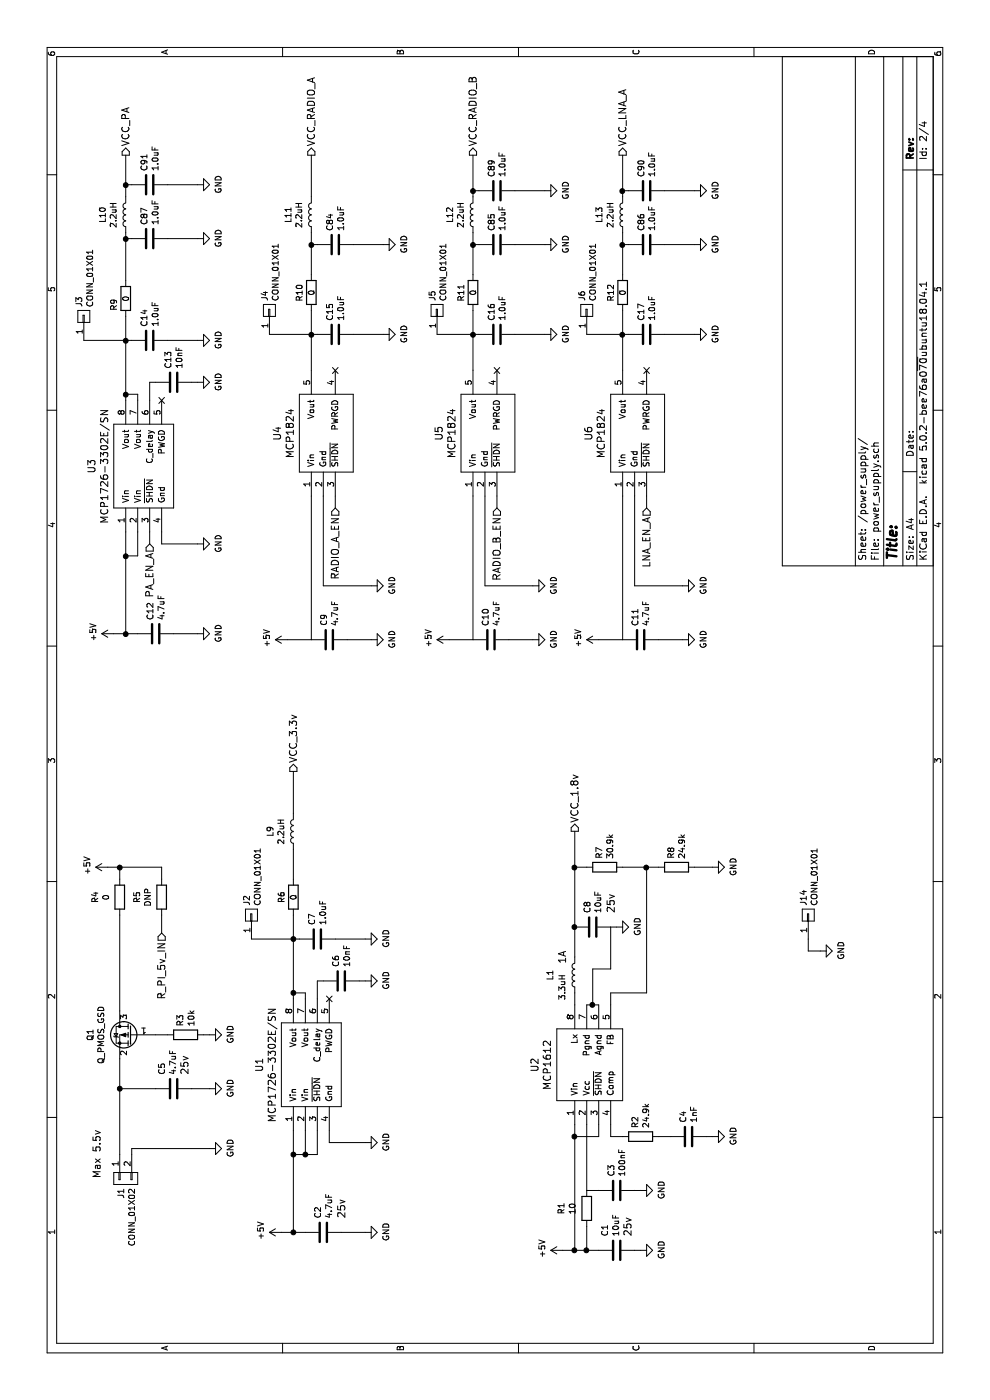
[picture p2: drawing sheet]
EESchema Schematic File Version 3
LIBS:lohpi-rescue
LIBS:power
LIBS:device
LIBS:linear
LIBS:regul
LIBS:adc-dac
LIBS:memory
LIBS:xilinx
LIBS:microcontrollers
LIBS:dsp
LIBS:microchip
LIBS:analog_switches
LIBS:motorola
LIBS:texas
LIBS:intel
LIBS:audio
LIBS:interface
LIBS:digital-audio
LIBS:philips
LIBS:cypress
LIBS:siliconi
LIBS:opto
LIBS:atmel
LIBS:contrib
LIBS:semtech_parts
LIBS:raspberry_pi
LIBS:epcos
LIBS:anaren
LIBS:murata
LIBS:qorvo
LIBS:abracon
LIBS:max-m8
LIBS:lohpi-cache
EELAYER 26 0
EELAYER END
$Descr A4 11693 8268
encoding utf-8
Sheet 2 4
Title ""
Date ""
Rev ""
Comp ""
Comment1 ""
Comment2 ""
Comment3 ""
Comment4 ""
$EndDescr
$Comp
L MCP1824 U4
U 1 1
P 8100 2700
F 0 "U4" H 8075 3087 60  0000 C CNN
F 1 "MCP1824" H 8075 2981 60  0000 C CNN
F 2 "TO_SOT_Packages_SMD:SOT-23-5" H 8000 2550 60  0001 C CNN
F 3 "" H 8000 2550 60  0001 C CNN
	1    8100 2700
	1    0    0    -1  
$EndComp
$Comp
L MCP1726-3302E/SN U3
U 1 1
P 7800 1200
F 0 "U3" H 7800 1637 60  0000 C CNN
F 1 "MCP1726-3302E/SN" H 7800 1531 60  0000 C CNN
F 2 "Housings_SOIC:SOIC-8_3.9x4.9mm_Pitch1.27mm" H 7750 1200 60  0001 C CNN
F 3 "" H 7750 1200 60  0001 C CNN
	1    7800 1200
	1    0    0    -1  
$EndComp
Text HLabel 7150 1250 0    60   Input ~ 0
PA_EN_A
Text HLabel 10400 1050 2    60   Output ~ 0
VCC_PA
$Comp
L GND #PWR01
U 1 1
P 7150 1650
F 0 "#PWR01" H 7150 1400 50  0001 C CNN
F 1 "GND" H 7155 1477 50  0000 C CNN
F 2 "" H 7150 1650 50  0001 C CNN
F 3 "" H 7150 1650 50  0001 C CNN
	1    7150 1650
	1    0    0    -1  
$EndComp
NoConn ~ 8350 1350
$Comp
L +5V #PWR02
U 1 1
P 6400 950
F 0 "#PWR02" H 6400 800 50  0001 C CNN
F 1 "+5V" H 6415 1123 50  0000 C CNN
F 2 "" H 6400 950 50  0001 C CNN
F 3 "" H 6400 950 50  0001 C CNN
	1    6400 950 
	1    0    0    -1  
$EndComp
$Comp
L C C12
U 1 1
P 6400 1300
F 0 "C12" H 6515 1346 50  0000 L CNN
F 1 "4.7uF" H 6515 1255 50  0000 L CNN
F 2 "Capacitors_SMD:C_0603" H 6438 1150 50  0001 C CNN
F 3 "" H 6400 1300 50  0001 C CNN
	1    6400 1300
	1    0    0    -1  
$EndComp
$Comp
L GND #PWR03
U 1 1
P 6400 1650
F 0 "#PWR03" H 6400 1400 50  0001 C CNN
F 1 "GND" H 6405 1477 50  0000 C CNN
F 2 "" H 6400 1650 50  0001 C CNN
F 3 "" H 6400 1650 50  0001 C CNN
	1    6400 1650
	1    0    0    -1  
$EndComp
$Comp
L C C14
U 1 1
P 8850 1250
F 0 "C14" H 8965 1296 50  0000 L CNN
F 1 "1.0uF" H 8965 1205 50  0000 L CNN
F 2 "Capacitors_SMD:C_0603" H 8888 1100 50  0001 C CNN
F 3 "" H 8850 1250 50  0001 C CNN
	1    8850 1250
	1    0    0    -1  
$EndComp
$Comp
L C C13
U 1 1
P 8500 1450
F 0 "C13" H 8615 1496 50  0000 L CNN
F 1 "10nF" H 8615 1405 50  0000 L CNN
F 2 "Capacitors_SMD:C_0402_NoSilk" H 8538 1300 50  0001 C CNN
F 3 "" H 8500 1450 50  0001 C CNN
	1    8500 1450
	1    0    0    -1  
$EndComp
$Comp
L GND #PWR04
U 1 1
P 8500 1650
F 0 "#PWR04" H 8500 1400 50  0001 C CNN
F 1 "GND" H 8505 1477 50  0000 C CNN
F 2 "" H 8500 1650 50  0001 C CNN
F 3 "" H 8500 1650 50  0001 C CNN
	1    8500 1650
	1    0    0    -1  
$EndComp
$Comp
L GND #PWR05
U 1 1
P 8850 1650
F 0 "#PWR05" H 8850 1400 50  0001 C CNN
F 1 "GND" H 8855 1477 50  0000 C CNN
F 2 "" H 8850 1650 50  0001 C CNN
F 3 "" H 8850 1650 50  0001 C CNN
	1    8850 1650
	1    0    0    -1  
$EndComp
Text HLabel 7450 2800 0    60   Input ~ 0
RADIO_A_EN
$Comp
L GND #PWR06
U 1 1
P 6800 3100
F 0 "#PWR06" H 6800 2850 50  0001 C CNN
F 1 "GND" H 6805 2927 50  0000 C CNN
F 2 "" H 6800 3100 50  0001 C CNN
F 3 "" H 6800 3100 50  0001 C CNN
	1    6800 3100
	1    0    0    -1  
$EndComp
$Comp
L +5V #PWR07
U 1 1
P 6350 2400
F 0 "#PWR07" H 6350 2250 50  0001 C CNN
F 1 "+5V" H 6365 2573 50  0000 C CNN
F 2 "" H 6350 2400 50  0001 C CNN
F 3 "" H 6350 2400 50  0001 C CNN
	1    6350 2400
	1    0    0    -1  
$EndComp
$Comp
L C C9
U 1 1
P 6350 2750
F 0 "C9" H 6465 2796 50  0000 L CNN
F 1 "4.7uF" H 6465 2705 50  0000 L CNN
F 2 "Capacitors_SMD:C_0603" H 6388 2600 50  0001 C CNN
F 3 "" H 6350 2750 50  0001 C CNN
	1    6350 2750
	1    0    0    -1  
$EndComp
$Comp
L GND #PWR08
U 1 1
P 6350 3100
F 0 "#PWR08" H 6350 2850 50  0001 C CNN
F 1 "GND" H 6355 2927 50  0000 C CNN
F 2 "" H 6350 3100 50  0001 C CNN
F 3 "" H 6350 3100 50  0001 C CNN
	1    6350 3100
	1    0    0    -1  
$EndComp
NoConn ~ 8600 2800
Text HLabel 10400 2600 2    60   Output ~ 0
VCC_RADIO_A
$Comp
L C C15
U 1 1
P 8900 2800
F 0 "C15" H 9015 2846 50  0000 L CNN
F 1 "1.0uF" H 9015 2755 50  0000 L CNN
F 2 "Capacitors_SMD:C_0603" H 8938 2650 50  0001 C CNN
F 3 "" H 8900 2800 50  0001 C CNN
	1    8900 2800
	1    0    0    -1  
$EndComp
$Comp
L GND #PWR09
U 1 1
P 8900 3200
F 0 "#PWR09" H 8900 2950 50  0001 C CNN
F 1 "GND" H 8905 3027 50  0000 C CNN
F 2 "" H 8900 3200 50  0001 C CNN
F 3 "" H 8900 3200 50  0001 C CNN
	1    8900 3200
	1    0    0    -1  
$EndComp
$Comp
L MCP1824 U5
U 1 1
P 8100 4050
F 0 "U5" H 8075 4437 60  0000 C CNN
F 1 "MCP1824" H 8075 4331 60  0000 C CNN
F 2 "TO_SOT_Packages_SMD:SOT-23-5" H 8000 3900 60  0001 C CNN
F 3 "" H 8000 3900 60  0001 C CNN
	1    8100 4050
	1    0    0    -1  
$EndComp
Text HLabel 7450 4150 0    60   Input ~ 0
RADIO_B_EN
$Comp
L GND #PWR010
U 1 1
P 6800 4450
F 0 "#PWR010" H 6800 4200 50  0001 C CNN
F 1 "GND" H 6805 4277 50  0000 C CNN
F 2 "" H 6800 4450 50  0001 C CNN
F 3 "" H 6800 4450 50  0001 C CNN
	1    6800 4450
	1    0    0    -1  
$EndComp
$Comp
L +5V #PWR011
U 1 1
P 6350 3750
F 0 "#PWR011" H 6350 3600 50  0001 C CNN
F 1 "+5V" H 6365 3923 50  0000 C CNN
F 2 "" H 6350 3750 50  0001 C CNN
F 3 "" H 6350 3750 50  0001 C CNN
	1    6350 3750
	1    0    0    -1  
$EndComp
$Comp
L C C10
U 1 1
P 6350 4100
F 0 "C10" H 6465 4146 50  0000 L CNN
F 1 "4.7uF" H 6465 4055 50  0000 L CNN
F 2 "Capacitors_SMD:C_0603" H 6388 3950 50  0001 C CNN
F 3 "" H 6350 4100 50  0001 C CNN
	1    6350 4100
	1    0    0    -1  
$EndComp
$Comp
L GND #PWR012
U 1 1
P 6350 4450
F 0 "#PWR012" H 6350 4200 50  0001 C CNN
F 1 "GND" H 6355 4277 50  0000 C CNN
F 2 "" H 6350 4450 50  0001 C CNN
F 3 "" H 6350 4450 50  0001 C CNN
	1    6350 4450
	1    0    0    -1  
$EndComp
NoConn ~ 8600 4150
Text HLabel 10400 3950 2    60   Output ~ 0
VCC_RADIO_B
$Comp
L C C16
U 1 1
P 8900 4150
F 0 "C16" H 9015 4196 50  0000 L CNN
F 1 "1.0uF" H 9015 4105 50  0000 L CNN
F 2 "Capacitors_SMD:C_0603" H 8938 4000 50  0001 C CNN
F 3 "" H 8900 4150 50  0001 C CNN
	1    8900 4150
	1    0    0    -1  
$EndComp
$Comp
L GND #PWR013
U 1 1
P 8900 4550
F 0 "#PWR013" H 8900 4300 50  0001 C CNN
F 1 "GND" H 8905 4377 50  0000 C CNN
F 2 "" H 8900 4550 50  0001 C CNN
F 3 "" H 8900 4550 50  0001 C CNN
	1    8900 4550
	1    0    0    -1  
$EndComp
$Comp
L MCP1824 U6
U 1 1
P 8100 5300
F 0 "U6" H 8075 5687 60  0000 C CNN
F 1 "MCP1824" H 8075 5581 60  0000 C CNN
F 2 "TO_SOT_Packages_SMD:SOT-23-5" H 8000 5150 60  0001 C CNN
F 3 "" H 8000 5150 60  0001 C CNN
	1    8100 5300
	1    0    0    -1  
$EndComp
Text HLabel 7450 5400 0    60   Input ~ 0
LNA_EN_A
$Comp
L GND #PWR014
U 1 1
P 6800 5700
F 0 "#PWR014" H 6800 5450 50  0001 C CNN
F 1 "GND" H 6805 5527 50  0000 C CNN
F 2 "" H 6800 5700 50  0001 C CNN
F 3 "" H 6800 5700 50  0001 C CNN
	1    6800 5700
	1    0    0    -1  
$EndComp
$Comp
L +5V #PWR015
U 1 1
P 6350 5000
F 0 "#PWR015" H 6350 4850 50  0001 C CNN
F 1 "+5V" H 6365 5173 50  0000 C CNN
F 2 "" H 6350 5000 50  0001 C CNN
F 3 "" H 6350 5000 50  0001 C CNN
	1    6350 5000
	1    0    0    -1  
$EndComp
$Comp
L C C11
U 1 1
P 6350 5350
F 0 "C11" H 6465 5396 50  0000 L CNN
F 1 "4.7uF" H 6465 5305 50  0000 L CNN
F 2 "Capacitors_SMD:C_0603" H 6388 5200 50  0001 C CNN
F 3 "" H 6350 5350 50  0001 C CNN
	1    6350 5350
	1    0    0    -1  
$EndComp
$Comp
L GND #PWR016
U 1 1
P 6350 5700
F 0 "#PWR016" H 6350 5450 50  0001 C CNN
F 1 "GND" H 6355 5527 50  0000 C CNN
F 2 "" H 6350 5700 50  0001 C CNN
F 3 "" H 6350 5700 50  0001 C CNN
	1    6350 5700
	1    0    0    -1  
$EndComp
NoConn ~ 8600 5400
Text HLabel 10400 5200 2    60   Output ~ 0
VCC_LNA_A
$Comp
L C C17
U 1 1
P 8900 5400
F 0 "C17" H 9015 5446 50  0000 L CNN
F 1 "1.0uF" H 9015 5355 50  0000 L CNN
F 2 "Capacitors_SMD:C_0603" H 8938 5250 50  0001 C CNN
F 3 "" H 8900 5400 50  0001 C CNN
	1    8900 5400
	1    0    0    -1  
$EndComp
$Comp
L GND #PWR017
U 1 1
P 8900 5800
F 0 "#PWR017" H 8900 5550 50  0001 C CNN
F 1 "GND" H 8905 5627 50  0000 C CNN
F 2 "" H 8900 5800 50  0001 C CNN
F 3 "" H 8900 5800 50  0001 C CNN
	1    8900 5800
	1    0    0    -1  
$EndComp
Text HLabel 3900 1350 0    60   Input ~ 0
R_PI_5v_IN
$Comp
L R R4
U 1 1
P 4200 1000
F 0 "R4" V 3993 1000 50  0000 C CNN
F 1 "0" V 4084 1000 50  0000 C CNN
F 2 "Resistors_SMD:R_0603" V 4130 1000 50  0001 C CNN
F 3 "" H 4200 1000 50  0001 C CNN
	1    4200 1000
	0    1    1    0   
$EndComp
$Comp
L R R5
U 1 1
P 4200 1350
F 0 "R5" V 3993 1350 50  0000 C CNN
F 1 "DNP" V 4084 1350 50  0000 C CNN
F 2 "Resistors_SMD:R_0603" V 4130 1350 50  0001 C CNN
F 3 "" H 4200 1350 50  0001 C CNN
	1    4200 1350
	0    1    1    0   
$EndComp
$Comp
L +5V #PWR018
U 1 1
P 4450 900
F 0 "#PWR018" H 4450 750 50  0001 C CNN
F 1 "+5V" H 4465 1073 50  0000 C CNN
F 2 "" H 4450 900 50  0001 C CNN
F 3 "" H 4450 900 50  0001 C CNN
	1    4450 900 
	1    0    0    -1  
$EndComp
$Comp
L MCP1726-3302E/SN U1
U 1 1
P 2800 2600
F 0 "U1" H 2800 3037 60  0000 C CNN
F 1 "MCP1726-3302E/SN" H 2800 2931 60  0000 C CNN
F 2 "Housings_SOIC:SOIC-8_3.9x4.9mm_Pitch1.27mm" H 2750 2600 60  0001 C CNN
F 3 "" H 2750 2600 60  0001 C CNN
	1    2800 2600
	1    0    0    -1  
$EndComp
$Comp
L GND #PWR019
U 1 1
P 2150 3050
F 0 "#PWR019" H 2150 2800 50  0001 C CNN
F 1 "GND" H 2155 2877 50  0000 C CNN
F 2 "" H 2150 3050 50  0001 C CNN
F 3 "" H 2150 3050 50  0001 C CNN
	1    2150 3050
	1    0    0    -1  
$EndComp
NoConn ~ 3350 2750
$Comp
L +5V #PWR020
U 1 1
P 1400 2350
F 0 "#PWR020" H 1400 2200 50  0001 C CNN
F 1 "+5V" H 1415 2523 50  0000 C CNN
F 2 "" H 1400 2350 50  0001 C CNN
F 3 "" H 1400 2350 50  0001 C CNN
	1    1400 2350
	1    0    0    -1  
$EndComp
$Comp
L C C2
U 1 1
P 1400 2700
F 0 "C2" H 1515 2746 50  0000 L CNN
F 1 "4.7uF" H 1515 2655 50  0000 L CNN
F 2 "Capacitors_SMD:C_0603" H 1438 2550 50  0001 C CNN
F 3 "" H 1400 2700 50  0001 C CNN
F 4 "25v" H 1600 2550 60  0000 C CNN "Voltage"
	1    1400 2700
	1    0    0    -1  
$EndComp
$Comp
L GND #PWR021
U 1 1
P 1400 3050
F 0 "#PWR021" H 1400 2800 50  0001 C CNN
F 1 "GND" H 1405 2877 50  0000 C CNN
F 2 "" H 1400 3050 50  0001 C CNN
F 3 "" H 1400 3050 50  0001 C CNN
	1    1400 3050
	1    0    0    -1  
$EndComp
$Comp
L C C7
U 1 1
P 3850 2650
F 0 "C7" H 3965 2696 50  0000 L CNN
F 1 "1.0uF" H 3965 2605 50  0000 L CNN
F 2 "Capacitors_SMD:C_0603" H 3888 2500 50  0001 C CNN
F 3 "" H 3850 2650 50  0001 C CNN
	1    3850 2650
	1    0    0    -1  
$EndComp
$Comp
L C C6
U 1 1
P 3500 2850
F 0 "C6" H 3615 2896 50  0000 L CNN
F 1 "10nF" H 3615 2805 50  0000 L CNN
F 2 "Capacitors_SMD:C_0402_NoSilk" H 3538 2700 50  0001 C CNN
F 3 "" H 3500 2850 50  0001 C CNN
	1    3500 2850
	1    0    0    -1  
$EndComp
$Comp
L GND #PWR022
U 1 1
P 3500 3050
F 0 "#PWR022" H 3500 2800 50  0001 C CNN
F 1 "GND" H 3505 2877 50  0000 C CNN
F 2 "" H 3500 3050 50  0001 C CNN
F 3 "" H 3500 3050 50  0001 C CNN
	1    3500 3050
	1    0    0    -1  
$EndComp
$Comp
L GND #PWR023
U 1 1
P 3850 3050
F 0 "#PWR023" H 3850 2800 50  0001 C CNN
F 1 "GND" H 3855 2877 50  0000 C CNN
F 2 "" H 3850 3050 50  0001 C CNN
F 3 "" H 3850 3050 50  0001 C CNN
	1    3850 3050
	1    0    0    -1  
$EndComp
Text HLabel 5250 2450 2    60   Output ~ 0
VCC_3.3v
$Comp
L CONN_01X01 J3
U 1 1
P 9050 700
F 0 "J3" H 9128 741 50  0000 L CNN
F 1 "CONN_01X01" H 9128 650 50  0000 L CNN
F 2 "Pin_Headers:Pin_Header_Straight_1x01_Pitch2.54mm" H 9050 700 50  0001 C CNN
F 3 "" H 9050 700 50  0001 C CNN
	1    9050 700 
	1    0    0    -1  
$EndComp
$Comp
L CONN_01X01 J4
U 1 1
P 9100 2250
F 0 "J4" H 9178 2291 50  0000 L CNN
F 1 "CONN_01X01" H 9178 2200 50  0000 L CNN
F 2 "Pin_Headers:Pin_Header_Straight_1x01_Pitch2.54mm" H 9100 2250 50  0001 C CNN
F 3 "" H 9100 2250 50  0001 C CNN
	1    9100 2250
	1    0    0    -1  
$EndComp
$Comp
L CONN_01X01 J5
U 1 1
P 9100 3650
F 0 "J5" H 9178 3691 50  0000 L CNN
F 1 "CONN_01X01" H 9178 3600 50  0000 L CNN
F 2 "Pin_Headers:Pin_Header_Straight_1x01_Pitch2.54mm" H 9100 3650 50  0001 C CNN
F 3 "" H 9100 3650 50  0001 C CNN
	1    9100 3650
	1    0    0    -1  
$EndComp
$Comp
L CONN_01X01 J6
U 1 1
P 9100 4900
F 0 "J6" H 9178 4941 50  0000 L CNN
F 1 "CONN_01X01" H 9178 4850 50  0000 L CNN
F 2 "Pin_Headers:Pin_Header_Straight_1x01_Pitch2.54mm" H 9100 4900 50  0001 C CNN
F 3 "" H 9100 4900 50  0001 C CNN
	1    9100 4900
	1    0    0    -1  
$EndComp
$Comp
L CONN_01X01 J2
U 1 1
P 4050 2100
F 0 "J2" H 4128 2141 50  0000 L CNN
F 1 "CONN_01X01" H 4128 2050 50  0000 L CNN
F 2 "Pin_Headers:Pin_Header_Straight_1x01_Pitch2.54mm" H 4050 2100 50  0001 C CNN
F 3 "" H 4050 2100 50  0001 C CNN
	1    4050 2100
	1    0    0    -1  
$EndComp
$Comp
L MCP1612 U2
U 1 1
P 2800 4950
F 0 "U2" H 2800 5437 60  0000 C CNN
F 1 "MCP1612" H 2800 5331 60  0000 C CNN
F 2 "Housings_SSOP:MSOP-8_3x3mm_Pitch0.65mm" H 2850 4950 60  0001 C CNN
F 3 "" H 2850 4950 60  0001 C CNN
	1    2800 4950
	1    0    0    -1  
$EndComp
$Comp
L +5V #PWR024
U 1 1
P 1250 4700
F 0 "#PWR024" H 1250 4550 50  0001 C CNN
F 1 "+5V" H 1265 4873 50  0000 C CNN
F 2 "" H 1250 4700 50  0001 C CNN
F 3 "" H 1250 4700 50  0001 C CNN
	1    1250 4700
	1    0    0    -1  
$EndComp
$Comp
L R R1
U 1 1
P 1600 4900
F 0 "R1" V 1807 4900 50  0000 C CNN
F 1 "10" V 1716 4900 50  0000 C CNN
F 2 "Resistors_SMD:R_0402_NoSilk" V 1530 4900 50  0001 C CNN
F 3 "" H 1600 4900 50  0001 C CNN
	1    1600 4900
	0    -1   -1   0   
$EndComp
$Comp
L C C3
U 1 1
P 1750 5150
F 0 "C3" H 1865 5196 50  0000 L CNN
F 1 "100nF" H 1865 5105 50  0000 L CNN
F 2 "Capacitors_SMD:C_0603" H 1788 5000 50  0001 C CNN
F 3 "" H 1750 5150 50  0001 C CNN
	1    1750 5150
	1    0    0    -1  
$EndComp
Wire Wire Line
	7150 1650 7150 1350
Wire Wire Line
	7150 1350 7250 1350
Wire Wire Line
	6400 1050 7250 1050
Wire Wire Line
	6400 950  6400 1150
Connection ~ 6400 1050
Wire Wire Line
	6400 1650 6400 1450
Wire Wire Line
	7250 1150 7050 1150
Wire Wire Line
	7050 1150 7050 1050
Connection ~ 7050 1050
Wire Wire Line
	8500 1650 8500 1600
Wire Wire Line
	8500 1300 8500 1250
Wire Wire Line
	8500 1250 8350 1250
Wire Wire Line
	8850 1650 8850 1400
Wire Wire Line
	8350 1050 9050 1050
Wire Wire Line
	8850 700  8850 1100
Connection ~ 8850 1050
Wire Wire Line
	7250 1250 7150 1250
Wire Wire Line
	6800 3100 6800 2700
Wire Wire Line
	6800 2700 7550 2700
Wire Wire Line
	6350 3100 6350 2900
Wire Wire Line
	7550 2800 7450 2800
Wire Wire Line
	7550 2600 6350 2600
Wire Wire Line
	6350 2600 6350 2400
Wire Wire Line
	8900 3200 8900 2950
Wire Wire Line
	8600 2600 9100 2600
Wire Wire Line
	8900 2250 8900 2650
Connection ~ 8900 2600
Wire Wire Line
	6800 4450 6800 4050
Wire Wire Line
	6800 4050 7550 4050
Wire Wire Line
	6350 4450 6350 4250
Wire Wire Line
	7550 4150 7450 4150
Wire Wire Line
	7550 3950 6350 3950
Wire Wire Line
	6350 3950 6350 3750
Wire Wire Line
	8900 4550 8900 4300
Wire Wire Line
	8600 3950 9100 3950
Wire Wire Line
	8900 3650 8900 4000
Connection ~ 8900 3950
Wire Wire Line
	6800 5700 6800 5300
Wire Wire Line
	6800 5300 7550 5300
Wire Wire Line
	6350 5700 6350 5500
Wire Wire Line
	7550 5400 7450 5400
Wire Wire Line
	7550 5200 6350 5200
Wire Wire Line
	6350 5200 6350 5000
Wire Wire Line
	8900 5800 8900 5550
Wire Wire Line
	8600 5200 9100 5200
Wire Wire Line
	8900 4900 8900 5250
Connection ~ 8900 5200
Wire Wire Line
	3250 1000 4050 1000
Wire Wire Line
	4350 1000 4450 1000
Wire Wire Line
	4450 900  4450 1350
Wire Wire Line
	4450 1350 4350 1350
Connection ~ 4450 1000
Wire Wire Line
	2150 3050 2150 2750
Wire Wire Line
	2150 2750 2250 2750
Wire Wire Line
	1400 2450 2250 2450
Wire Wire Line
	1400 2350 1400 2550
Connection ~ 1400 2450
Wire Wire Line
	1400 3050 1400 2850
Wire Wire Line
	2250 2550 2050 2550
Wire Wire Line
	2050 2450 2050 2650
Connection ~ 2050 2450
Wire Wire Line
	3500 3050 3500 3000
Wire Wire Line
	3500 2700 3500 2650
Wire Wire Line
	3500 2650 3350 2650
Wire Wire Line
	3850 3050 3850 2800
Wire Wire Line
	3350 2450 4050 2450
Wire Wire Line
	3850 2100 3850 2500
Connection ~ 3850 2450
Wire Wire Line
	2050 2650 2250 2650
Connection ~ 2050 2550
Wire Wire Line
	1250 4800 2300 4800
Wire Wire Line
	1250 4700 1250 5000
Wire Wire Line
	1750 5000 1750 4900
Wire Wire Line
	1750 4900 2300 4900
Wire Wire Line
	2300 5000 2200 5000
Wire Wire Line
	2200 5000 2200 4800
Connection ~ 2200 4800
Wire Wire Line
	1250 4900 1450 4900
Connection ~ 1250 4800
$Comp
L C C1
U 1 1
P 1250 5150
F 0 "C1" H 1365 5249 50  0000 L CNN
F 1 "10uF" H 1365 5158 50  0000 L CNN
F 2 "Capacitors_SMD:C_0603" H 1288 5000 50  0001 C CNN
F 3 "" H 1250 5150 50  0001 C CNN
F 4 "25v" H 1365 5059 60  0000 L CNN "Voltage"
	1    1250 5150
	1    0    0    -1  
$EndComp
Connection ~ 1250 4900
$Comp
L GND #PWR025
U 1 1
P 1250 5350
F 0 "#PWR025" H 1250 5100 50  0001 C CNN
F 1 "GND" H 1255 5177 50  0000 C CNN
F 2 "" H 1250 5350 50  0001 C CNN
F 3 "" H 1250 5350 50  0001 C CNN
	1    1250 5350
	1    0    0    -1  
$EndComp
$Comp
L GND #PWR026
U 1 1
P 1750 5350
F 0 "#PWR026" H 1750 5100 50  0001 C CNN
F 1 "GND" H 1755 5177 50  0000 C CNN
F 2 "" H 1750 5350 50  0001 C CNN
F 3 "" H 1750 5350 50  0001 C CNN
	1    1750 5350
	1    0    0    -1  
$EndComp
Wire Wire Line
	1750 5350 1750 5300
Wire Wire Line
	1250 5300 1250 5350
$Comp
L C C4
U 1 1
P 2200 5750
F 0 "C4" H 2315 5796 50  0000 L CNN
F 1 "1nF" H 2315 5705 50  0000 L CNN
F 2 "Capacitors_SMD:C_0603" H 2238 5600 50  0001 C CNN
F 3 "" H 2200 5750 50  0001 C CNN
	1    2200 5750
	1    0    0    -1  
$EndComp
$Comp
L R R2
U 1 1
P 2200 5350
F 0 "R2" H 2270 5396 50  0000 L CNN
F 1 "24.9k" H 2270 5305 50  0000 L CNN
F 2 "Resistors_SMD:R_0603" V 2130 5350 50  0001 C CNN
F 3 "" H 2200 5350 50  0001 C CNN
	1    2200 5350
	1    0    0    -1  
$EndComp
Wire Wire Line
	2200 5600 2200 5500
Wire Wire Line
	2200 5200 2200 5100
Wire Wire Line
	2200 5100 2300 5100
$Comp
L GND #PWR027
U 1 1
P 2200 5950
F 0 "#PWR027" H 2200 5700 50  0001 C CNN
F 1 "GND" H 2205 5777 50  0000 C CNN
F 2 "" H 2200 5950 50  0001 C CNN
F 3 "" H 2200 5950 50  0001 C CNN
	1    2200 5950
	1    0    0    -1  
$EndComp
Wire Wire Line
	2200 5950 2200 5900
$Comp
L L L1
U 1 1
P 3550 4800
F 0 "L1" V 3750 4800 50  0000 C CNN
F 1 "3.3uH" V 3650 4900 50  0000 C CNN
F 2 "84332C:84332C" H 3550 4800 50  0001 C CNN
F 3 "" H 3550 4800 50  0001 C CNN
F 4 "1A" V 3650 4650 60  0000 C CNN "I"
	1    3550 4800
	0    -1   -1   0   
$EndComp
Wire Wire Line
	3300 4900 3300 5000
Wire Wire Line
	3300 4800 3400 4800
$Comp
L C C8
U 1 1
P 3950 4950
F 0 "C8" H 4065 4996 50  0000 L CNN
F 1 "10uF" H 4065 4905 50  0000 L CNN
F 2 "Capacitors_SMD:C_0603" H 3988 4800 50  0001 C CNN
F 3 "" H 3950 4950 50  0001 C CNN
F 4 "25v" H 4150 4800 60  0000 C CNN "Voltage"
	1    3950 4950
	1    0    0    -1  
$EndComp
Wire Wire Line
	3700 4800 4750 4800
Wire Wire Line
	3950 5100 3600 5100
Wire Wire Line
	3600 5100 3600 4950
Wire Wire Line
	3600 4950 3300 4950
Connection ~ 3300 4950
$Comp
L GND #PWR028
U 1 1
P 3950 5150
F 0 "#PWR028" H 3950 4900 50  0001 C CNN
F 1 "GND" H 3955 4977 50  0000 C CNN
F 2 "" H 3950 5150 50  0001 C CNN
F 3 "" H 3950 5150 50  0001 C CNN
	1    3950 5150
	1    0    0    -1  
$EndComp
Wire Wire Line
	3950 5150 3950 5100
Wire Wire Line
	3300 5100 3400 5100
Wire Wire Line
	3400 5100 3400 5400
Wire Wire Line
	3400 5400 4450 5400
$Comp
L R R7
U 1 1
P 4450 5050
F 0 "R7" H 4520 5096 50  0000 L CNN
F 1 "30.9k" H 4520 5005 50  0000 L CNN
F 2 "Resistors_SMD:R_0603" V 4380 5050 50  0001 C CNN
F 3 "" H 4450 5050 50  0001 C CNN
	1    4450 5050
	1    0    0    -1  
$EndComp
$Comp
L R R8
U 1 1
P 4450 5650
F 0 "R8" H 4520 5696 50  0000 L CNN
F 1 "24.9k" H 4520 5605 50  0000 L CNN
F 2 "Resistors_SMD:R_0603" V 4380 5650 50  0001 C CNN
F 3 "" H 4450 5650 50  0001 C CNN
	1    4450 5650
	1    0    0    -1  
$EndComp
$Comp
L GND #PWR029
U 1 1
P 4450 5950
F 0 "#PWR029" H 4450 5700 50  0001 C CNN
F 1 "GND" H 4455 5777 50  0000 C CNN
F 2 "" H 4450 5950 50  0001 C CNN
F 3 "" H 4450 5950 50  0001 C CNN
	1    4450 5950
	1    0    0    -1  
$EndComp
Wire Wire Line
	4450 5950 4450 5800
Wire Wire Line
	4450 5200 4450 5500
Connection ~ 4450 5400
Wire Wire Line
	4450 4800 4450 4900
Connection ~ 3950 4800
Text HLabel 4750 4800 2    60   Output ~ 0
VCC_1.8v
Connection ~ 4450 4800
$Comp
L Q_PMOS_GSD Q1
U 1 1
P 3050 1100
F 0 "Q1" V 3393 1100 50  0000 C CNN
F 1 "Q_PMOS_GSD" V 3302 1100 50  0000 C CNN
F 2 "TO_SOT_Packages_SMD:SOT-23" H 3250 1200 50  0001 C CNN
F 3 "" H 3050 1100 50  0001 C CNN
	1    3050 1100
	0    1    -1   0   
$EndComp
Wire Wire Line
	3900 1350 4050 1350
$Comp
L GND #PWR030
U 1 1
P 3050 1750
F 0 "#PWR030" H 3050 1500 50  0001 C CNN
F 1 "GND" H 3055 1577 50  0000 C CNN
F 2 "" H 3050 1750 50  0001 C CNN
F 3 "" H 3050 1750 50  0001 C CNN
	1    3050 1750
	1    0    0    -1  
$EndComp
Wire Wire Line
	3050 1400 3050 1300
$Comp
L R R3
U 1 1
P 3050 1550
F 0 "R3" H 3120 1596 50  0000 L CNN
F 1 "10k" H 3120 1505 50  0000 L CNN
F 2 "Resistors_SMD:R_0603" V 2980 1550 50  0001 C CNN
F 3 "" H 3050 1550 50  0001 C CNN
	1    3050 1550
	1    0    0    -1  
$EndComp
Wire Wire Line
	3050 1750 3050 1700
$Comp
L C C5
U 1 1
P 2600 1450
F 0 "C5" H 2715 1549 50  0000 L CNN
F 1 "4.7uF" H 2715 1458 50  0000 L CNN
F 2 "Capacitors_SMD:C_0603" H 2638 1300 50  0001 C CNN
F 3 "" H 2600 1450 50  0001 C CNN
F 4 "25v" H 2715 1359 60  0000 L CNN "Voltage"
	1    2600 1450
	1    0    0    -1  
$EndComp
$Comp
L GND #PWR031
U 1 1
P 2600 1750
F 0 "#PWR031" H 2600 1500 50  0001 C CNN
F 1 "GND" H 2605 1577 50  0000 C CNN
F 2 "" H 2600 1750 50  0001 C CNN
F 3 "" H 2600 1750 50  0001 C CNN
	1    2600 1750
	1    0    0    -1  
$EndComp
Wire Wire Line
	2600 1750 2600 1600
Wire Wire Line
	2600 1300 2600 1000
Wire Wire Line
	2050 1000 2850 1000
$Comp
L CONN_01X02-RESCUE-lohpi J1
U 1 1
P 1850 1050
AR Path="/59B41389" Ref="J1"  Part="1" 
AR Path="/59ABB2B0/59B41389" Ref="J1"  Part="1" 
F 0 "J1" H 1928 1091 50  0000 L CNN
F 1 "CONN_01X02" H 1928 1000 50  0000 L CNN
F 2 "Pin_Headers:Pin_Header_Straight_1x02_Pitch2.54mm" H 1850 1050 50  0001 C CNN
F 3 "" H 1850 1050 50  0001 C CNN
	1    1850 1050
	-1   0    0    -1  
$EndComp
Connection ~ 2600 1000
$Comp
L GND #PWR032
U 1 1
P 2100 1750
F 0 "#PWR032" H 2100 1500 50  0001 C CNN
F 1 "GND" H 2105 1577 50  0000 C CNN
F 2 "" H 2100 1750 50  0001 C CNN
F 3 "" H 2100 1750 50  0001 C CNN
	1    2100 1750
	1    0    0    -1  
$EndComp
Wire Wire Line
	2100 1750 2100 1100
Wire Wire Line
	2100 1100 2050 1100
$Comp
L R R9
U 1 1
P 9200 1050
F 0 "R9" V 9100 1000 50  0000 C CNN
F 1 "0" V 9200 1050 50  0000 C CNN
F 2 "Resistors_SMD:R_0603" V 9130 1050 50  0001 C CNN
F 3 "" H 9200 1050 50  0001 C CNN
	1    9200 1050
	0    1    1    0   
$EndComp
Wire Wire Line
	9350 1050 9750 1050
$Comp
L R R10
U 1 1
P 9250 2600
F 0 "R10" V 9150 2600 50  0000 C CNN
F 1 "0" V 9250 2600 50  0000 C CNN
F 2 "Resistors_SMD:R_0603" V 9180 2600 50  0001 C CNN
F 3 "" H 9250 2600 50  0001 C CNN
	1    9250 2600
	0    1    1    0   
$EndComp
Wire Wire Line
	9400 2600 9750 2600
$Comp
L R R11
U 1 1
P 9250 3950
F 0 "R11" V 9150 3950 50  0000 C CNN
F 1 "0" V 9250 3950 50  0000 C CNN
F 2 "Resistors_SMD:R_0603" V 9180 3950 50  0001 C CNN
F 3 "" H 9250 3950 50  0001 C CNN
	1    9250 3950
	0    1    1    0   
$EndComp
Wire Wire Line
	9400 3950 9750 3950
$Comp
L R R12
U 1 1
P 9250 5200
F 0 "R12" V 9150 5200 50  0000 C CNN
F 1 "0" V 9250 5200 50  0000 C CNN
F 2 "Resistors_SMD:R_0603" V 9180 5200 50  0001 C CNN
F 3 "" H 9250 5200 50  0001 C CNN
	1    9250 5200
	0    1    1    0   
$EndComp
Wire Wire Line
	9400 5200 9750 5200
$Comp
L R R6
U 1 1
P 4200 2450
F 0 "R6" V 4100 2450 50  0000 C CNN
F 1 "0" V 4200 2450 50  0000 C CNN
F 2 "Resistors_SMD:R_0603" V 4130 2450 50  0001 C CNN
F 3 "" H 4200 2450 50  0001 C CNN
	1    4200 2450
	0    1    1    0   
$EndComp
Wire Wire Line
	4350 2450 4600 2450
Wire Wire Line
	8350 1150 8400 1150
Wire Wire Line
	8400 1150 8400 1050
Connection ~ 8400 1050
Wire Wire Line
	3350 2550 3400 2550
Wire Wire Line
	3400 2550 3400 2450
Connection ~ 3400 2450
Text Notes 1850 850  0    60   ~ 0
Max 5.5v
$Comp
L L L12
U 1 1
P 9900 3950
F 0 "L12" V 10090 3950 50  0000 C CNN
F 1 "2.2uH" V 9999 3950 50  0000 C CNN
F 2 "Inductors_SMD:L_0805" H 9900 3950 50  0001 C CNN
F 3 "" H 9900 3950 50  0001 C CNN
	1    9900 3950
	0    -1   -1   0   
$EndComp
$Comp
L L L13
U 1 1
P 9900 5200
F 0 "L13" V 10090 5200 50  0000 C CNN
F 1 "2.2uH" V 9999 5200 50  0000 C CNN
F 2 "Inductors_SMD:L_0805" H 9900 5200 50  0001 C CNN
F 3 "" H 9900 5200 50  0001 C CNN
	1    9900 5200
	0    -1   -1   0   
$EndComp
$Comp
L L L11
U 1 1
P 9900 2600
F 0 "L11" V 10090 2600 50  0000 C CNN
F 1 "2.2uH" V 9999 2600 50  0000 C CNN
F 2 "Inductors_SMD:L_0805" H 9900 2600 50  0001 C CNN
F 3 "" H 9900 2600 50  0001 C CNN
	1    9900 2600
	0    -1   -1   0   
$EndComp
$Comp
L C C84
U 1 1
P 9650 2800
F 0 "C84" H 9765 2846 50  0000 L CNN
F 1 "1.0uF" H 9765 2755 50  0000 L CNN
F 2 "Capacitors_SMD:C_0603" H 9688 2650 50  0001 C CNN
F 3 "" H 9650 2800 50  0001 C CNN
	1    9650 2800
	1    0    0    -1  
$EndComp
$Comp
L GND #PWR073
U 1 1
P 9650 3200
F 0 "#PWR073" H 9650 2950 50  0001 C CNN
F 1 "GND" H 9655 3027 50  0000 C CNN
F 2 "" H 9650 3200 50  0001 C CNN
F 3 "" H 9650 3200 50  0001 C CNN
	1    9650 3200
	1    0    0    -1  
$EndComp
$Comp
L C C85
U 1 1
P 9650 4150
F 0 "C85" H 9765 4196 50  0000 L CNN
F 1 "1.0uF" H 9765 4105 50  0000 L CNN
F 2 "Capacitors_SMD:C_0603" H 9688 4000 50  0001 C CNN
F 3 "" H 9650 4150 50  0001 C CNN
	1    9650 4150
	1    0    0    -1  
$EndComp
$Comp
L C C89
U 1 1
P 10100 4150
F 0 "C89" H 10215 4196 50  0000 L CNN
F 1 "1.0uF" H 10215 4105 50  0000 L CNN
F 2 "Capacitors_SMD:C_0603" H 10138 4000 50  0001 C CNN
F 3 "" H 10100 4150 50  0001 C CNN
	1    10100 4150
	1    0    0    -1  
$EndComp
$Comp
L GND #PWR075
U 1 1
P 9650 4550
F 0 "#PWR075" H 9650 4300 50  0001 C CNN
F 1 "GND" H 9655 4377 50  0000 C CNN
F 2 "" H 9650 4550 50  0001 C CNN
F 3 "" H 9650 4550 50  0001 C CNN
	1    9650 4550
	1    0    0    -1  
$EndComp
$Comp
L GND #PWR0155
U 1 1
P 10100 4550
F 0 "#PWR0155" H 10100 4300 50  0001 C CNN
F 1 "GND" H 10105 4377 50  0000 C CNN
F 2 "" H 10100 4550 50  0001 C CNN
F 3 "" H 10100 4550 50  0001 C CNN
	1    10100 4550
	1    0    0    -1  
$EndComp
$Comp
L C C86
U 1 1
P 9650 5400
F 0 "C86" H 9765 5446 50  0000 L CNN
F 1 "1.0uF" H 9765 5355 50  0000 L CNN
F 2 "Capacitors_SMD:C_0603" H 9688 5250 50  0001 C CNN
F 3 "" H 9650 5400 50  0001 C CNN
	1    9650 5400
	1    0    0    -1  
$EndComp
$Comp
L C C90
U 1 1
P 10100 5400
F 0 "C90" H 10215 5446 50  0000 L CNN
F 1 "1.0uF" H 10215 5355 50  0000 L CNN
F 2 "Capacitors_SMD:C_0603" H 10138 5250 50  0001 C CNN
F 3 "" H 10100 5400 50  0001 C CNN
	1    10100 5400
	1    0    0    -1  
$EndComp
$Comp
L GND #PWR0117
U 1 1
P 9650 5800
F 0 "#PWR0117" H 9650 5550 50  0001 C CNN
F 1 "GND" H 9655 5627 50  0000 C CNN
F 2 "" H 9650 5800 50  0001 C CNN
F 3 "" H 9650 5800 50  0001 C CNN
	1    9650 5800
	1    0    0    -1  
$EndComp
$Comp
L GND #PWR0156
U 1 1
P 10100 5800
F 0 "#PWR0156" H 10100 5550 50  0001 C CNN
F 1 "GND" H 10105 5627 50  0000 C CNN
F 2 "" H 10100 5800 50  0001 C CNN
F 3 "" H 10100 5800 50  0001 C CNN
	1    10100 5800
	1    0    0    -1  
$EndComp
Wire Wire Line
	9650 5800 9650 5550
Wire Wire Line
	9650 5250 9650 5200
Connection ~ 9650 5200
Wire Wire Line
	10050 5200 10400 5200
Wire Wire Line
	10100 5200 10100 5250
Connection ~ 10100 5200
Wire Wire Line
	10100 5800 10100 5550
Wire Wire Line
	9650 3950 9650 4000
Connection ~ 9650 3950
Wire Wire Line
	9650 4550 9650 4300
Wire Wire Line
	10100 4300 10100 4550
Wire Wire Line
	10050 3950 10400 3950
Wire Wire Line
	10100 3950 10100 4000
Connection ~ 10100 3950
Wire Wire Line
	9650 3200 9650 2950
Wire Wire Line
	9650 2650 9650 2600
Connection ~ 9650 2600
Wire Wire Line
	10050 2600 10400 2600
$Comp
L C C87
U 1 1
P 9700 1250
F 0 "C87" H 9815 1296 50  0000 L CNN
F 1 "1.0uF" H 9815 1205 50  0000 L CNN
F 2 "Capacitors_SMD:C_0603" H 9738 1100 50  0001 C CNN
F 3 "" H 9700 1250 50  0001 C CNN
	1    9700 1250
	1    0    0    -1  
$EndComp
$Comp
L C C91
U 1 1
P 10150 1250
F 0 "C91" H 10265 1296 50  0000 L CNN
F 1 "1.0uF" H 10265 1205 50  0000 L CNN
F 2 "Capacitors_SMD:C_0603" H 10188 1100 50  0001 C CNN
F 3 "" H 10150 1250 50  0001 C CNN
	1    10150 1250
	1    0    0    -1  
$EndComp
$Comp
L GND #PWR0153
U 1 1
P 9700 1650
F 0 "#PWR0153" H 9700 1400 50  0001 C CNN
F 1 "GND" H 9705 1477 50  0000 C CNN
F 2 "" H 9700 1650 50  0001 C CNN
F 3 "" H 9700 1650 50  0001 C CNN
	1    9700 1650
	1    0    0    -1  
$EndComp
$Comp
L GND #PWR0157
U 1 1
P 10150 1650
F 0 "#PWR0157" H 10150 1400 50  0001 C CNN
F 1 "GND" H 10155 1477 50  0000 C CNN
F 2 "" H 10150 1650 50  0001 C CNN
F 3 "" H 10150 1650 50  0001 C CNN
	1    10150 1650
	1    0    0    -1  
$EndComp
$Comp
L L L10
U 1 1
P 9900 1050
F 0 "L10" V 10090 1050 50  0000 C CNN
F 1 "2.2uH" V 9999 1050 50  0000 C CNN
F 2 "Inductors_SMD:L_0805" H 9900 1050 50  0001 C CNN
F 3 "" H 9900 1050 50  0001 C CNN
	1    9900 1050
	0    -1   -1   0   
$EndComp
Wire Wire Line
	9700 1050 9700 1100
Connection ~ 9700 1050
Wire Wire Line
	10050 1050 10400 1050
Wire Wire Line
	10150 1050 10150 1100
Connection ~ 10150 1050
Wire Wire Line
	10150 1650 10150 1400
Wire Wire Line
	9700 1400 9700 1650
$Comp
L L L9
U 1 1
P 4750 2450
F 0 "L9" V 4940 2450 50  0000 C CNN
F 1 "2.2uH" V 4849 2450 50  0000 C CNN
F 2 "Inductors_SMD:L_0805" H 4750 2450 50  0001 C CNN
F 3 "" H 4750 2450 50  0001 C CNN
	1    4750 2450
	0    -1   -1   0   
$EndComp
Wire Wire Line
	4900 2450 5250 2450
$Comp
L CONN_01X01 J14
U 1 1
P 4050 6750
F 0 "J14" H 4128 6791 50  0000 L CNN
F 1 "CONN_01X01" H 4128 6700 50  0000 L CNN
F 2 "Pin_Headers:Pin_Header_Straight_1x01_Pitch2.54mm" H 4050 6750 50  0001 C CNN
F 3 "" H 4050 6750 50  0001 C CNN
	1    4050 6750
	1    0    0    -1  
$EndComp
$Comp
L GND #PWR0162
U 1 1
P 3750 6850
F 0 "#PWR0162" H 3750 6600 50  0001 C CNN
F 1 "GND" H 3755 6677 50  0000 C CNN
F 2 "" H 3750 6850 50  0001 C CNN
F 3 "" H 3750 6850 50  0001 C CNN
	1    3750 6850
	1    0    0    -1  
$EndComp
Wire Wire Line
	3750 6850 3750 6750
Wire Wire Line
	3750 6750 3850 6750
$EndSCHEMATC
